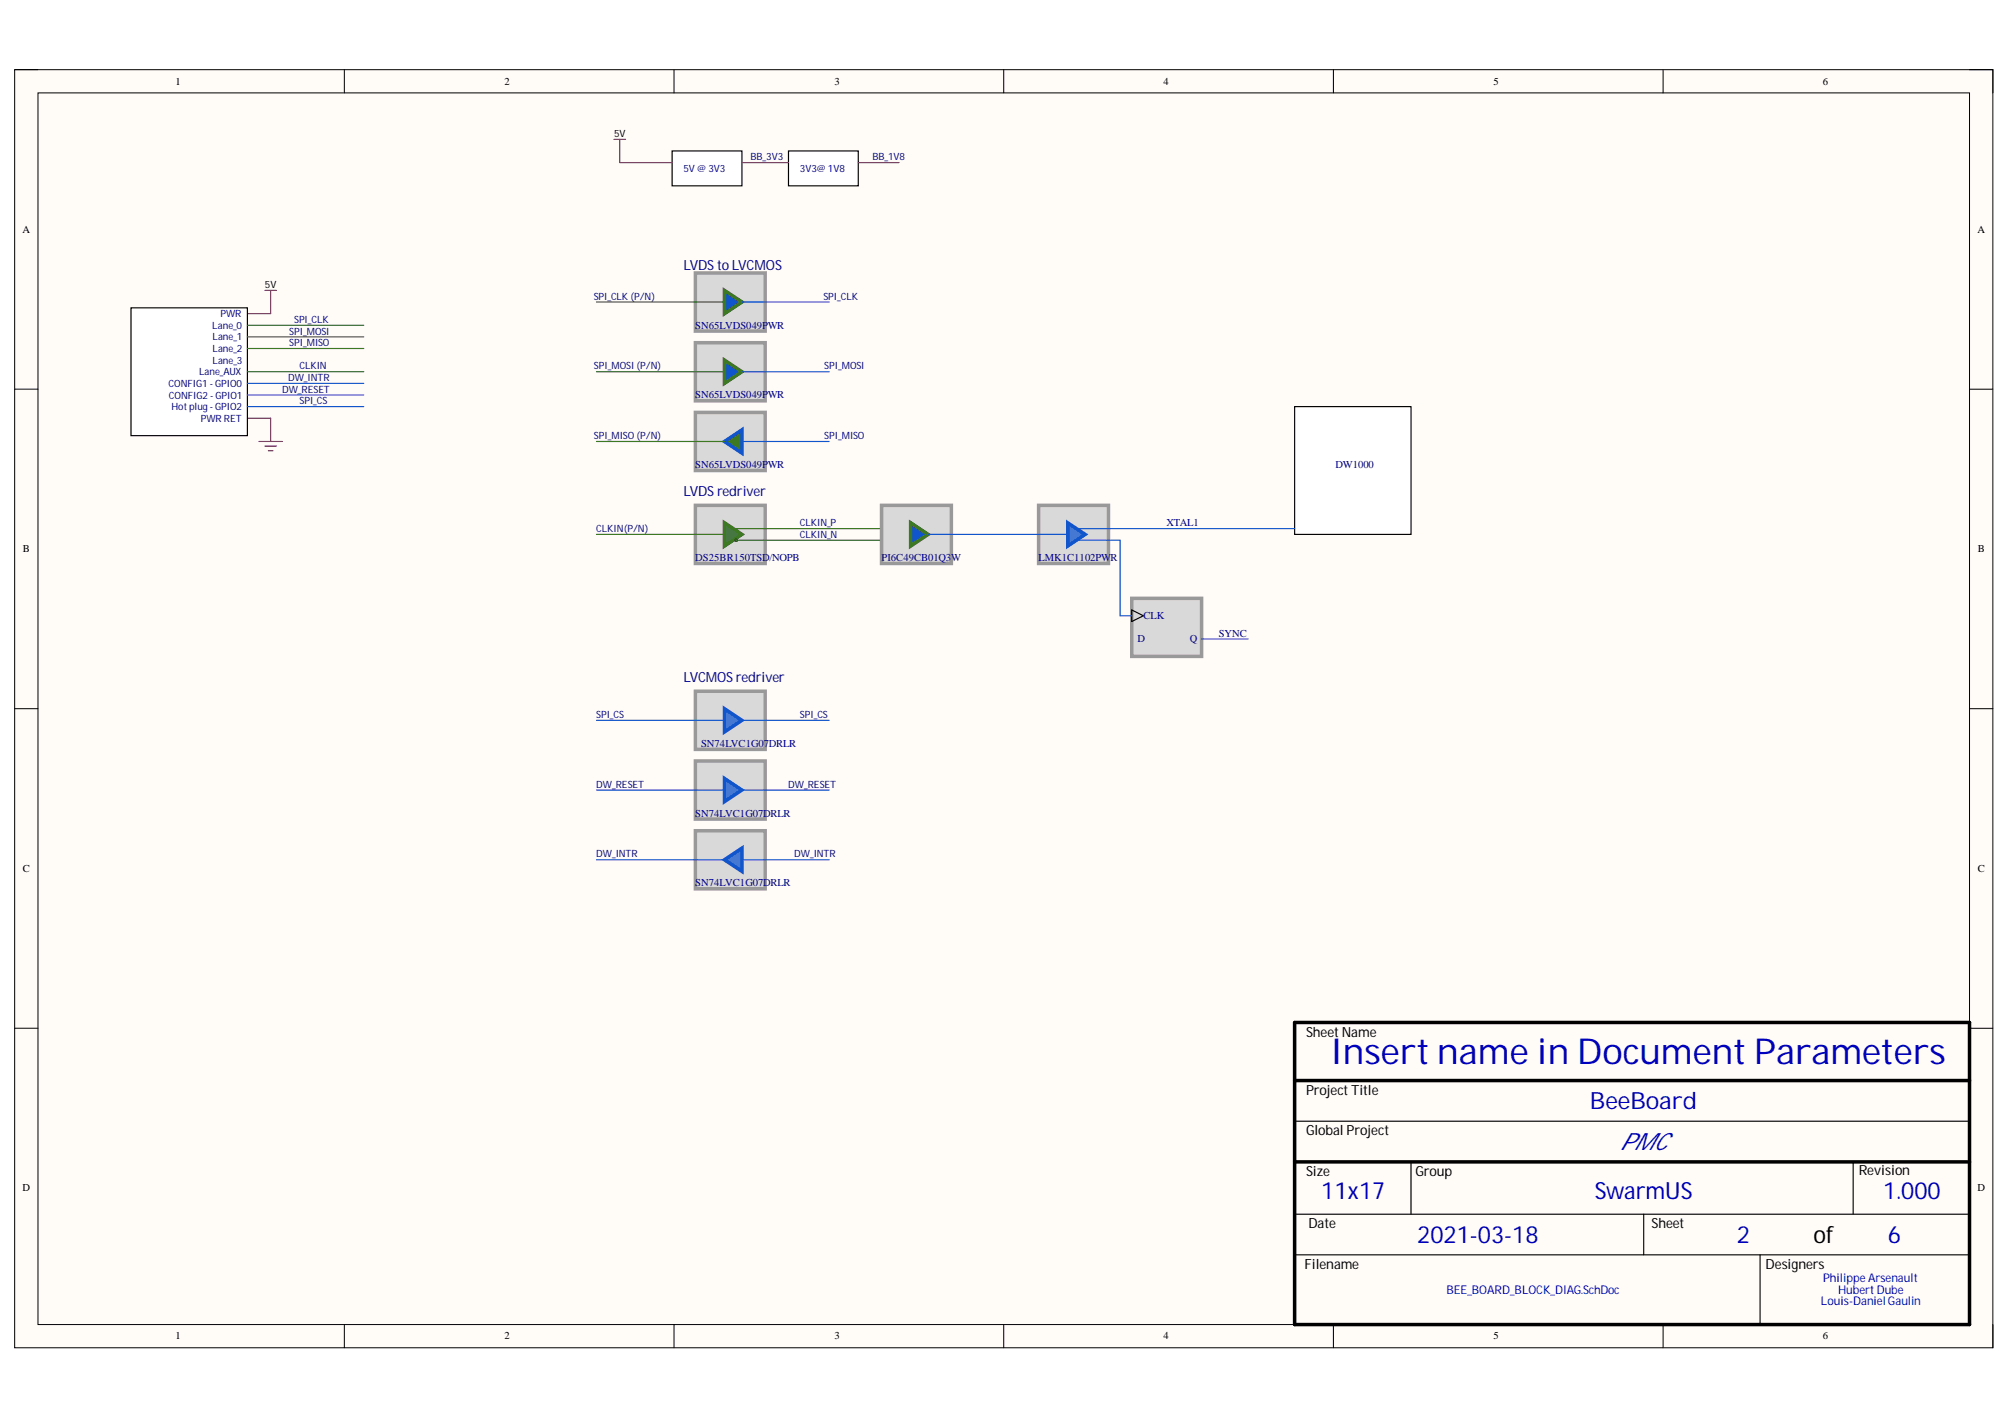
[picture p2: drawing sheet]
<svg xmlns="http://www.w3.org/2000/svg" width="297mm" height="210mm" viewBox="0 0 297 210" stroke-linecap="round" stroke-linejoin="round" font-family="sans-serif">
<path d="M2.2 10.3h292.5v189.1h-292.5z" fill-rule="evenodd" fill="#fffcf8"/>
<path d="M2.2 10.3h292.5v189.1h-292.5z" fill="none" stroke="#000" stroke-width=".15"/>
<path d="M5.6 13.7h285.6v182.2h-285.6z" fill-rule="evenodd" fill="#fffcf8"/>
<g fill="none" stroke="#000" stroke-width=".15">
<path d="M2.2 10.3h3.4M5.6 13.7h285.6v182.2h-285.6zM50.9 10.3v3.4M99.7 10.3v3.4M148.4 10.3v3.4M197.1 10.3v3.4M245.9 10.3v3.4M291.2 10.3h3.5v3.4M2.2 57.6h3.4M291.2 57.6h3.5M2.2 104.8h3.4M291.2 104.8h3.5"/>
<path d="M2.2 152.1h3.4M291.2 152.1h3.5M50.9 195.9v3.5M99.7 195.9v3.5M148.4 195.9v3.5M197.1 195.9v3.5M245.9 195.9v3.5M294.7 195.9v3.5"/>
</g>
<path d="M191.4 151.2h99.8v44.7h-99.8zM191.4 159.8h99.8M191.4 171.9h99.8" fill="none" stroke="#000" stroke-width=".52"/>
<path d="M191.4 165.9h99.8M191.4 179.6h99.8M208.6 171.9v7.7M243 179.6v6M274 171.9v7.7M191.4 185.6h99.8M260.2 185.6v10.3" fill="none" stroke="#000" stroke-width=".17"/>
<path d="M39.2 43h1.7M40 43v3.4h-3.4M36.6 61.9h3.4v3.4M38.3 65.3h3.4M39.2 66h1.7M39.7 66.7h.7" fill="none" stroke="#f00" stroke-width=".17"/>
<path d="M19.4 45.5h17.2v18.9h-17.2z" fill-rule="evenodd" fill="#fff"/>
<path d="M19.4 45.5h17.2v18.9h-17.2z" fill="none" stroke="#000" stroke-width=".17"/>
<path d="M36.6 48.1h17.2M36.6 49.8h17.2M36.6 55h17.2" fill="none" stroke="#38761d" stroke-width=".17"/>
<path d="M36.6 56.7h17.2M36.6 58.4h17.2M36.6 60.1h17.2" fill="none" stroke="#15c" stroke-width=".17"/>
<path d="M102.8 40.4h10.3v8.6h-10.3z" fill-rule="evenodd" fill="#d9d9d9"/>
<path d="M102.8 40.4h10.3v8.6h-10.3z" fill="none" stroke="#999" stroke-width=".52"/>
<path d="M107.1 43l2.6 1.7-2.6 1.7z" fill="#15c"/>
<path d="M107.1 43l2.6 1.7-2.6 1.7z" fill="none" stroke="#38761d" stroke-width=".52"/>
<path d="M102.8 50.7h10.3v8.6h-10.3z" fill-rule="evenodd" fill="#d9d9d9"/>
<path d="M102.8 50.7h10.3v8.6h-10.3z" fill="none" stroke="#999" stroke-width=".52"/>
<path d="M107.1 53.3l2.6 1.7-2.6 1.7z" fill="#15c"/>
<path d="M107.1 53.3l2.6 1.7-2.6 1.7z" fill="none" stroke="#38761d" stroke-width=".52"/>
<path d="M88.2 55h18.9" fill="none" stroke="#38761d" stroke-width=".17"/>
<path d="M102.8 61h10.3v8.6h-10.3z" fill-rule="evenodd" fill="#d9d9d9"/>
<path d="M102.8 61h10.3v8.6h-10.3z" fill="none" stroke="#999" stroke-width=".52"/>
<path d="M107.1 65.3l2.6-1.7v3.4z" fill="#38761d"/>
<path d="M107.1 65.3l2.6-1.7v3.4z" fill="none" stroke="#15c" stroke-width=".52"/>
<path d="M36.6 51.6h17.2M88.2 44.7h18.9M88.2 65.3h18.9" fill="none" stroke="#38761d" stroke-width=".17"/>
<path d="M109.7 44.7h12.9M109.7 55h12.9M109.7 65.3h12.9" fill="none" stroke="#15c" stroke-width=".17"/>
<path d="M191.4 60.1h17.2v19h-17.2z" fill-rule="evenodd" fill="#fff"/>
<path d="M191.4 60.1h17.2v19h-17.2z" fill="none" stroke="#000" stroke-width=".17"/>
<path d="M102.8 102.3h10.3v8.5h-10.3z" fill-rule="evenodd" fill="#d9d9d9"/>
<path d="M102.8 102.3h10.3v8.5h-10.3z" fill="none" stroke="#999" stroke-width=".52"/>
<path d="M107.1 104.8l2.6 1.8-2.6 1.7z" fill="#3c78d8"/>
<path d="M107.1 104.8l2.6 1.8-2.6 1.7z" fill="none" stroke="#15c" stroke-width=".52"/>
<path d="M102.8 122.9h10.3v8.6h-10.3z" fill-rule="evenodd" fill="#d9d9d9"/>
<path d="M102.8 122.9h10.3v8.6h-10.3z" fill="none" stroke="#999" stroke-width=".52"/>
<path d="M107.1 127.2l2.6-1.7v3.4z" fill="#3c78d8"/>
<path d="M107.1 127.2l2.6-1.7v3.4z" fill="none" stroke="#15c" stroke-width=".52"/>
<path d="M102.8 112.6h10.3v8.6h-10.3z" fill-rule="evenodd" fill="#d9d9d9"/>
<path d="M102.8 112.6h10.3v8.6h-10.3z" fill="none" stroke="#999" stroke-width=".52"/>
<path d="M107.1 115.2l2.6 1.7-2.6 1.7z" fill="#3c78d8"/>
<path d="M107.1 115.2l2.6 1.7-2.6 1.7z" fill="none" stroke="#15c" stroke-width=".52"/>
<path d="M88.2 116.9h18.9M88.2 106.6h18.9M109.7 116.9h12.9M109.7 106.6h12.9M88.2 127.2h18.9M109.7 127.2h12.9" fill="none" stroke="#15c" stroke-width=".17"/>
<path d="M99.4 22.3h10.3v5.2h-10.3z" fill-rule="evenodd" fill="#fff"/>
<path d="M99.4 22.3h10.3v5.2h-10.3z" fill="none" stroke="#000" stroke-width=".17"/>
<path d="M116.6 22.3h10.3v5.2h-10.3z" fill-rule="evenodd" fill="#fff"/>
<path d="M116.6 22.3h10.3v5.2h-10.3z" fill="none" stroke="#000" stroke-width=".17"/>
<path d="M90.8 20.6h1.7M91.6 20.6v3.4h7.8M109.7 24h6.9M126.9 24h6" fill="none" stroke="#f00" stroke-width=".17"/>
<path d="M102.8 74.8h10.3v8.6h-10.3z" fill-rule="evenodd" fill="#d9d9d9"/>
<path d="M102.8 74.8h10.3v8.6h-10.3z" fill="none" stroke="#999" stroke-width=".52"/>
<path d="M107.1 77.3l2.6 1.8-2.6 1.7z" fill="#6aa84f"/>
<path d="M107.1 77.3l2.6 1.8-2.6 1.7z" fill="none" stroke="#38761d" stroke-width=".52"/>
<path d="M88.2 79.1h18.9M108.8 78.2h21.5M109.2 79.9h25.4" fill="none" stroke="#38761d" stroke-width=".17"/>
<circle cx="108.8" cy="79.9" r=".18" fill="none" stroke="#274e13" stroke-width=".17"/>
<path d="M130.3 74.8h10.4v8.6h-10.4z" fill-rule="evenodd" fill="#d9d9d9"/>
<path d="M130.3 74.8h10.4v8.6h-10.4z" fill="none" stroke="#999" stroke-width=".52"/>
<path d="M134.6 77.3l2.6 1.8-2.6 1.7z" fill="#15c"/>
<path d="M134.6 77.3l2.6 1.8-2.6 1.7z" fill="none" stroke="#38761d" stroke-width=".52"/>
<path d="M153.6 74.8h10.3v8.6h-10.3z" fill-rule="evenodd" fill="#d9d9d9"/>
<path d="M153.6 74.8h10.3v8.6h-10.3z" fill="none" stroke="#999" stroke-width=".52"/>
<path d="M157.9 77.3l2.6 1.8-2.6 1.7z" fill="#3c78d8"/>
<path d="M157.9 77.3l2.6 1.8-2.6 1.7z" fill="none" stroke="#15c" stroke-width=".52"/>
<path d="M137.2 79.1h20.7M159.6 79.9h6v11.2M159.6 78.2h31.8" fill="none" stroke="#15c" stroke-width=".17"/>
<path d="M167.3 88.5h10.4v8.6h-10.4z" fill-rule="evenodd" fill="#d9d9d9"/>
<path d="M167.3 88.5h10.4v8.6h-10.4z" fill="none" stroke="#999" stroke-width=".52"/>
<path d="M167.3 90.2l1.8 .9-1.8 .8z" fill="none" stroke="#000" stroke-width=".17"/>
<path d="M165.6 91.1h1.7M177.7 94.5h6.8" fill="none" stroke="#15c" stroke-width=".17"/>
<text font-size="5.3" fill="#0000bf" x="196.7" y="157.4">Insert name in Document Parameters</text>
<g font-size="3.5" fill="#0000bf">
<text x="235.1" y="164.1">BeeBoard</text>
<text x="239.4" y="170.1">PMC</text>
<text x="195.4" y="177.4">11x17</text>
<text x="235.8" y="177.4">SwarmUS</text>
<text x="278.4" y="177.4">1.000</text>
<text x="209.5" y="183.9">2021-03-18</text>
<text x="256.8" y="183.9">2</text>
<text x="279.1" y="183.9">6</text>
</g>
<text font-size="3.5" x="268.1" y="183.9">of</text>
<g font-size="2.1" fill="#000080">
<text x="101.1" y="39.9">LVDSto LVCMOS</text>
<text x="101.1" y="73.4">LVDSredriver</text>
<text x="101.1" y="100.9">LVCMOS redriver</text>
</g>
<g font-size="2.1">
<text x="193.1" y="153.3">SheetName</text>
<text x="193.1" y="162">Project Title</text>
<text x="193.1" y="168">Global Project</text>
<text x="193.1" y="174">Size</text>
<text x="209.3" y="174">Group</text>
<text x="274.9" y="173.8">Revision</text>
<text x="193.5" y="181.7">Date</text>
<text x="244.2" y="181.7">Sheet</text>
<text x="192.9" y="187.7">Filename</text>
<text x="261.1" y="187.7">Designers</text>
</g>
<g font-size="1.8" fill="#0000bf">
<text x="213.8" y="191.4">BEE_BOARD_BLOCK_DIAG.SchDoc</text>
<text x="269.6" y="189.7">Philippe Arsenault</text>
<text x="271.8" y="191.4">Hubert Dube</text>
<text x="269.2" y="193.1">Louis-DanielGaulin</text>
</g>
<g font-size="1.6">
<text x="25.9" y="12.5">1</text>
<text x="74.6" y="12.5">2</text>
<text x="123.4" y="12.5">3</text>
<text x="172.1" y="12.5">4</text>
<text x="220.8" y="12.5">5</text>
<text x="269.5" y="12.5">6</text>
<text x="3.3" y="34.4">A</text>
<text x="292.4" y="34.4">A</text>
<text x="3.4" y="81.7">B</text>
<text x="292.5" y="81.7">B</text>
<text x="3.4" y="129">C</text>
<text x="292.4" y="129">C</text>
<text x="3.3" y="176.2">D</text>
<text x="292.4" y="176.2">D</text>
<text x="25.9" y="198.1">1</text>
<text x="74.6" y="198.1">2</text>
<text x="123.4" y="198.1">3</text>
<text x="172.1" y="198.1">4</text>
<text x="220.8" y="198.1">5</text>
<text x="269.5" y="198.1">6</text>
</g>
<g font-size="1.6" fill="#000080">
<text x="102.8" y="48.6">SN65LVDS049P</text>
<text x="113.5" y="48.6">WR</text>
<text x="102.8" y="58.9">SN65LVDS049P</text>
<text x="113.5" y="58.9">WR</text>
<text x="102.8" y="69.2">SN65LVDS049P</text>
<text x="113.5" y="69.2">WR</text>
<text x="197.4" y="69.2">DW1000</text>
<text x="172.5" y="77.8">XTAL1</text>
<text x="102.8" y="83">DS25BR150TSD/NOPB</text>
<text x="130.3" y="83">PI6C49CB01Q3W</text>
<text x="153.6" y="83">LMK1C1102PW</text>
<text x="164.2" y="83">R</text>
<text x="168.2" y="95">D</text>
<text x="169" y="91.6">CLK</text>
<text x="175.9" y="95">Q</text>
<text x="180.2" y="94.2">SYNC</text>
<text x="103.6" y="110.5">SN74LVC1G07DRLR</text>
<text x="102.8" y="120.8">SN74LVC1G07DRLR</text>
<text x="102.8" y="131.1">SN74LVC1G07DRLR</text>
</g>
<g font-size="1.5">
<text x="90.8" y="20.3">5V</text>
<text x="39.2" y="42.6">5V</text>
</g>
<g font-size="1.5" fill="#000080">
<text x="111" y="23.7">BB_3V3</text>
<text x="129" y="23.7">BB_1V8</text>
<text x="101.1" y="25.4">5V @ 3V3</text>
<text x="118.3" y="25.4">3V3@ 1V8</text>
<text x="32.6" y="46.9">PWR</text>
<text x="43.5" y="47.8">SPI_CLK</text>
<text x="87.8" y="44.3">SPI_CLK (P/N)</text>
<text x="121.8" y="44.3">SPI_CLK</text>
<text x="31.4" y="48.6">Lane_0</text>
<text x="31.4" y="50.3">Lane_1</text>
<text x="31.4" y="52.1">Lane_2</text>
<text x="31.4" y="53.8">Lane_3</text>
<text x="42.8" y="49.5">SPI_MOSI</text>
<text x="42.8" y="51.2">SPI_MISO</text>
<text x="24.9" y="57.2">CONFIG1 - GPIO0</text>
<text x="25" y="59">CONFIG2 - GPIO1</text>
<text x="29.4" y="55.5">Lane_AUX</text>
<text x="41.7" y="58.1">DW_RESET</text>
<text x="42.6" y="56.4">DW_INTR</text>
<text x="44.3" y="54.6">CLKIN</text>
<text x="44.3" y="59.8">SPI_CS</text>
<text x="87.8" y="54.6">SPI_MOSI (P/N)</text>
<text x="121.9" y="54.6">SPI_MOSI</text>
<text x="25.3" y="60.6">Hot plug - GPIO2</text>
<text x="29.7" y="62.4">PWR RET</text>
<text x="87.8" y="65">SPI_MISO (P/N)</text>
<text x="121.9" y="65">SPI_MISO</text>
<text x="118.3" y="77.8">CLKIN_P</text>
<text x="88.2" y="78.7">CLKIN(P/N)</text>
<text x="118.3" y="79.6">CLKIN_N</text>
<text x="88.2" y="106.2">SPI_CS</text>
<text x="118.3" y="106.2">SPI_CS</text>
<text x="88.2" y="116.5">DW_RESET</text>
<text x="116.5" y="116.5">DW_RESET</text>
<text x="88.2" y="126.8">DW_INTR</text>
<text x="117.4" y="126.8">DW_INTR</text>
</g>
</svg>
